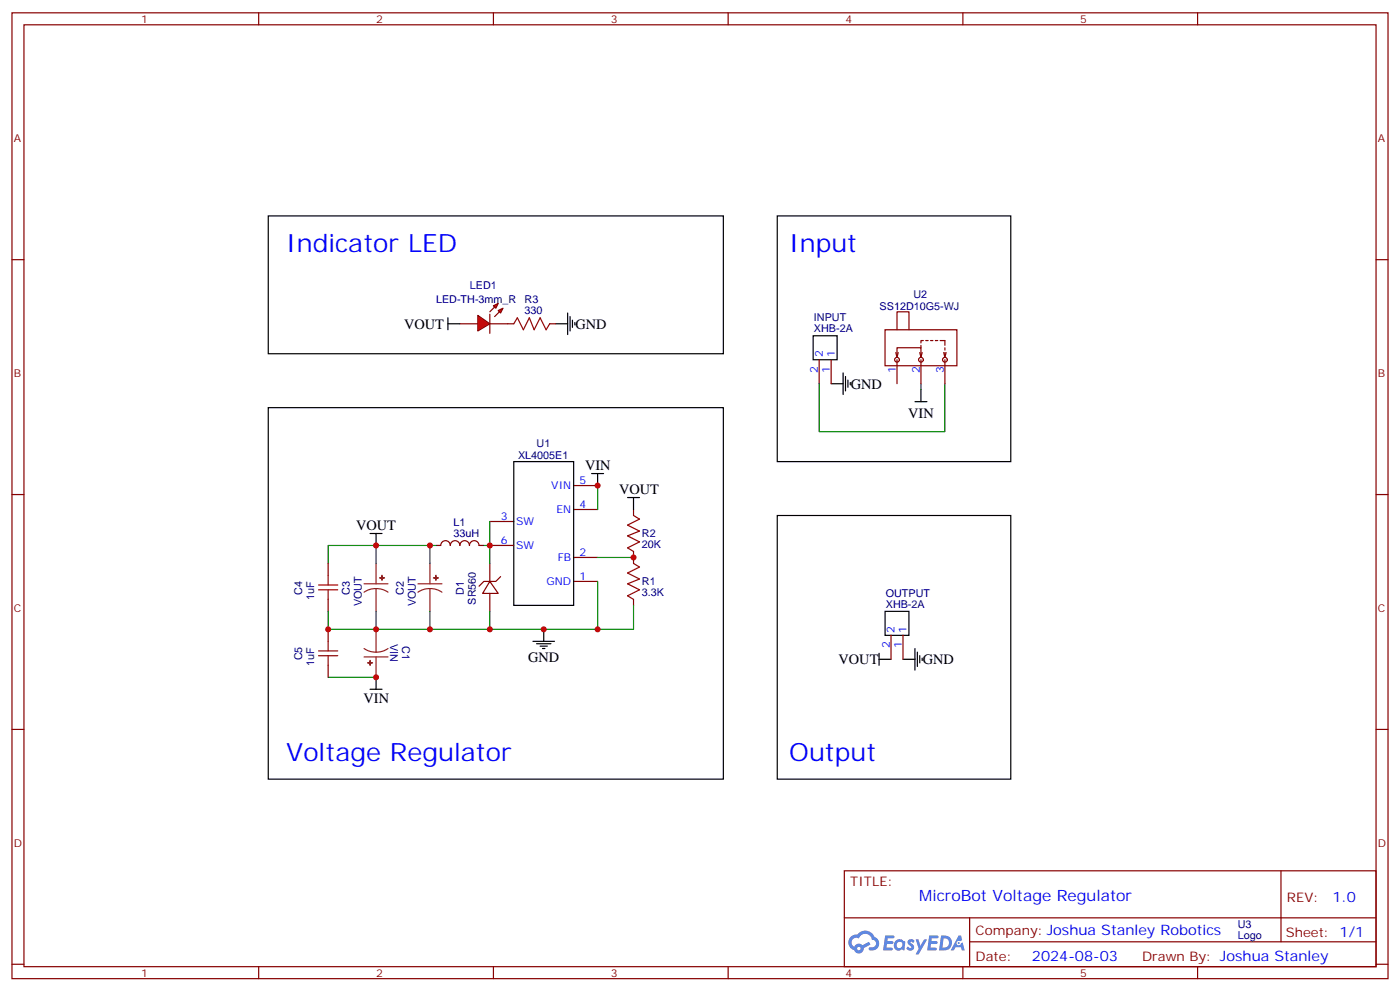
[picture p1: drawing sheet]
# Altium schematic sheet Schematic_MicroBot Voltage Regulator V1.schdoc
size 238 x 174 mm

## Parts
C1  VIN  [CAP-D8.0×F3.5]
C2  VOUT  [CAP-D8.0×F3.5]
C3  VOUT  [CAP-D8.0×F3.5]
C4  1uF  [CERAMIC CAPACITOR]
C5  1uF  [CERAMIC CAPACITOR]
D1  SR560  [DO-27_BD5.3-L8.4-P12.40-D1.3-R-RD]
INPUT  XHB-2A  [CONN-TH_XHB-2A]
L1  33uH  [IND-SMD_L12.3-W12.3]
LED1  LED-TH-3mm_R  [LED-TH_BD3.0_RED]
OUTPUT  XHB-2A  [CONN-TH_XHB-2A]
R1  3.3K  [1/4W RESISTOR]
R2  20K  [1/4W RESISTOR]
R3  330  [1/4W RESISTOR]
U1  XL4005E1  [TO-263-5_L10.2-W9.2-P1.70-TL]
U2  SS12D10G5-WJ  [SW-TH_3P-SS12D06-1]
U3  Logo  [LOGO]

## Blocks framed on the sheet
Indicator LED: LED1 R3
Input: INPUT U2
Voltage Regulator: C1-C5 D1 L1 R1 R2 U1
Output: OUTPUT

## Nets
GND: C1.2 C2.2 C3.2 C4.2 C5.1 D1.1(A) INPUT.1 OUTPUT.1 R1.2 R3.2 U1.1(GND)
VIN: C1.1 C5.2 U1.4(EN) U1.5(VIN) U2.2
VOUT: C2.1 C3.1 C4.1 L1.1 LED1.1 OUTPUT.2 R2.1
NetD1_2: D1.2(C) L1.2 U1.3(SW) U1.6(SW)
NetINPUT_2: INPUT.2 U2.3
NetLED1_2: LED1.2 R3.1
NetR1_1: R1.1 R2.2 U1.2(FB)

Not connected (* = marked no-connect by the designer): U2 1
